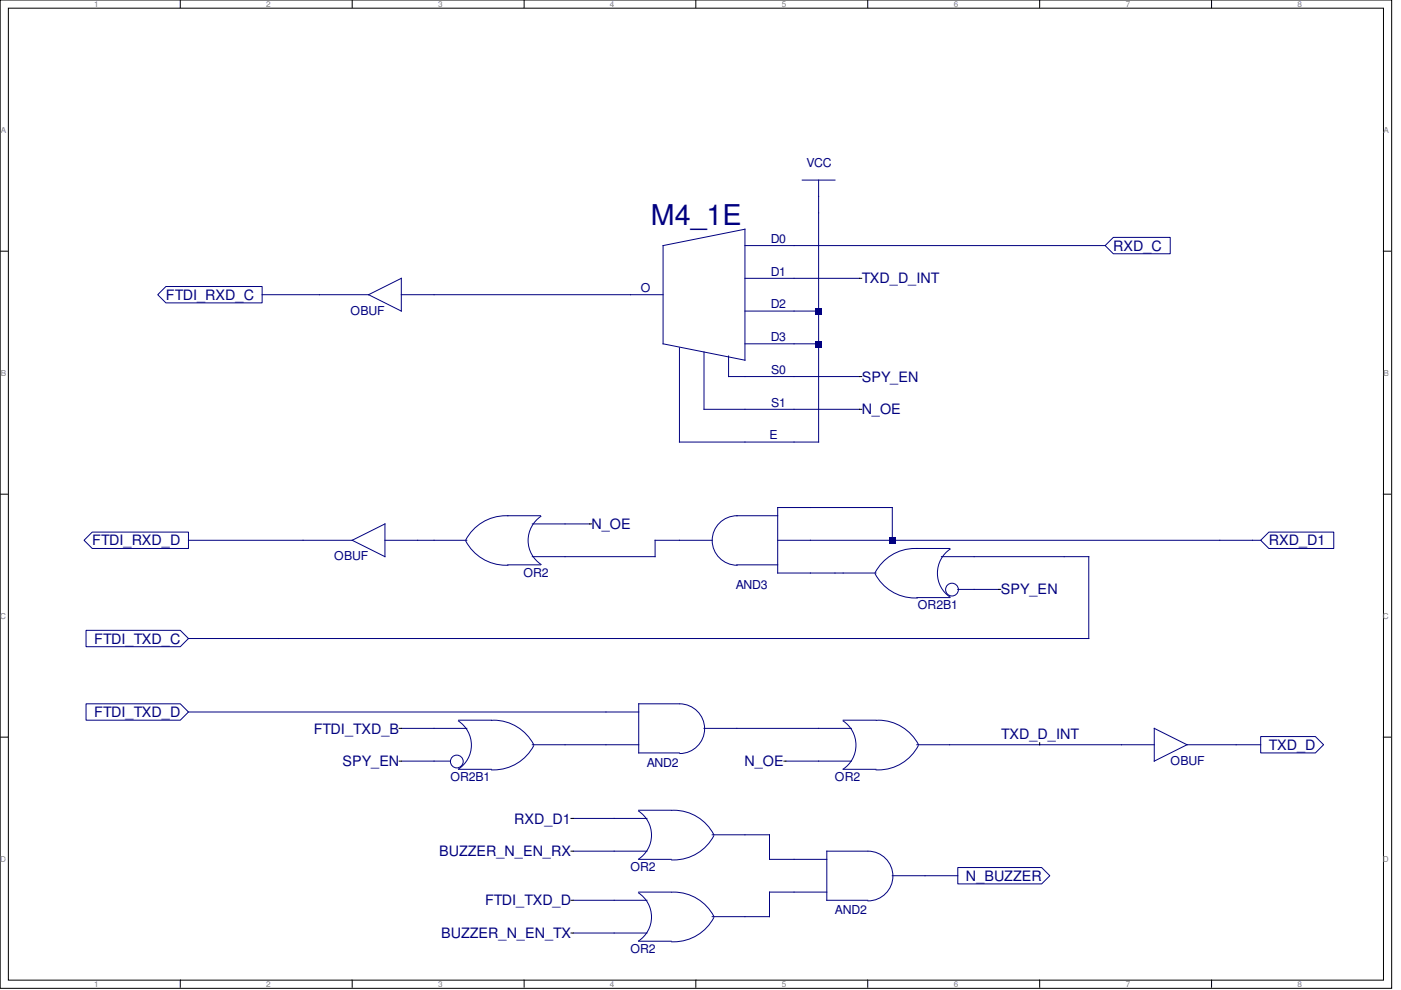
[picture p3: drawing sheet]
<svg xmlns="http://www.w3.org/2000/svg" width="297mm" height="210mm" viewBox="0 0 297 210" stroke-linecap="round" stroke-linejoin="round" font-family="sans-serif">
<g fill="none" stroke="#000" stroke-width=".21">
<path d="M0 0h295.1v209.5h-295.1zM1.8 1.7h291.5v206.1h-291.5zM38.2 0v1.7M74.7 0v1.7M111.1 0v1.7M147.5 0v1.7M184 0v1.7M220.4 0v1.7M256.9 0v1.7M0 53.3h1.8M182.2 59h.5M293.2 53.3h1.7"/>
<path d="M182.2 79.8h.5M182.2 86.8h.5M0 104.8h1.8M293.2 104.8h1.7M0 156.3h1.8M293.2 156.3h1.7M38.2 207.7v1.7M74.7 207.7v1.7M111.1 207.7v1.7M147.5 207.7v1.7M184 207.7v1.7M220.4 207.7v1.7"/>
<path d="M256.9 207.7v1.7"/>
</g>
<g fill="none" stroke="#000080" stroke-width=".21">
<path d="M170.1 38.2h6.9M173.6 38.2v55.5h-29.5v-20M140.6 52.1l17.3-3.5v27.8l-17.3-3.5zM157.9 52.1h76.4M157.9 59h24.3M33.4 62.5l1.8-1.8h20.4v3.5h-20.4zM55.6 62.5h22.5M78.1 62.5l7-3.5v7zM85.1 62.5h55.5M149.3 74.6v12.2h32.9M154.5 75.5v4.3h27.7M157.9 66h15.7"/>
<path d="M157.9 72.9h15.7"/>
</g>
<g fill="#000080">
<path d="M172.9 65.3h1.4v1.4h-1.4z" fill-rule="evenodd"/>
<path d="M172.9 72.2h1.4v1.5h-1.4z" fill-rule="evenodd"/>
</g>
<g fill="none" stroke="#000080" stroke-width=".21">
<path d="M236 50.3h12.1v3.5h-12.1l-1.7-1.7zM40 114.6h34.7M74.7 114.6l6.9-3.5v6.9zM81.6 114.6h17.4M98.8 114.7a9.7 9.7 0 0 0 8.9 5.1M107.7 109.3h6.9M107.7 119.8h6.9M107.7 109.3a9.7 9.7 0 0 0-8.9 5.2M112.9 118h6.9M112.9 111.1h6.9M114.7 109.5a6.1 6.1 0 0 0 0 10.2M171.8 114.6h95.5"/>
<path d="M171.8 107.6h17.4v7M194.4 116.3h6.9M194.4 116.3a9.6 9.6 0 0 0-8.9 5.1M199.6 118h6.9M201.5 116.4a6.2 6.2 0 0 0 0 10.2M171.8 121.5h13.9M185.5 121.7a9.6 9.6 0 0 0 9 5.1M194.4 126.7h6.9M203.1 125h8.6M40 151h88.5"/>
<circle cx="201.8" cy="125" r="1.36"/>
</g>
<path d="M211.7 125h.5" fill="none" stroke="#000" stroke-width=".21"/>
<path d="M188.5 113.9h1.4v1.4h-1.4z" fill-rule="evenodd" fill="#000080"/>
<g fill="none" stroke="#000080" stroke-width=".21">
<path d="M17.8 114.6l1.8-1.8h20.4v3.5h-20.4zM119.8 111.1h5.2M151 114.6h-12.1v3.4h-19.1M156.2 109.3h8.7M156.2 119.8h8.7M156.3 109.3a5.2 5.2 0 0 0-5.3 5.3 5.2 5.2 0 0 0 5.3 5.2M164.9 114.6h6.9M171.8 107.6h-6.9v13.9h6.9M206.5 118h24.3v17.4h-190.8M269 112.8h13.8v3.5h-13.8l-1.7-1.7zM18.2 133.6h20l1.8 1.8-1.8 1.7h-20zM18.2 149.2h20l1.8 1.8-1.8 1.7h-20z"/>
<path d="M85.1 154.4h13.9M97.2 152.9a6.1 6.1 0 0 1 0 10.2M97.2 152.7h7M104.2 152.7a9.5 9.5 0 0 1 9 5.2M112.9 157.9h22.5M113.2 158.1a9.7 9.7 0 0 1-9 5.1M128.5 151h6.9M144.1 149.2h-8.7v10.4h8.7M144.1 149.2a5.3 5.3 0 0 1 5.3 5.3 5.3 5.3 0 0 1-5.3 5.3M149.3 154.4h31.2M178.8 152.9a6.2 6.2 0 0 1 0 10.2M178.8 152.7h6.9"/>
<path d="M185.8 152.7a9.5 9.5 0 0 1 8.9 5.2M194.4 157.9h50.3M194.7 158.1a9.6 9.6 0 0 1-8.9 5.1M244.7 154.4l7 3.5-7 3.5zM251.7 157.9h15.6M267.3 156.2h11.6l1.7 1.7-1.7 1.7h-11.6zM85.1 161.4h10.4M97.2 163.1h7M121.5 173.5h15.7M135.4 172a6.1 6.1 0 0 1 0 10.2M135.4 171.8h6.9M142.4 171.8a9.5 9.5 0 0 1 8.9 5.2"/>
<path d="M151 177h12.1v5.2h12.2M151.3 177.2a9.7 9.7 0 0 1-8.9 5.1M166.6 161.4h13.9M178.8 163.1h6.9M121.5 180.5h15.7M121.5 197.8h15.7M121.5 190.9h15.7M135.4 189.3a6.1 6.1 0 0 1 0 10.2M135.4 182.2h6.9M135.4 189.1h6.9M135.4 199.6h6.9M142.4 189.2a9.5 9.5 0 0 1 8.9 5.1"/>
<path d="M151.3 194.6a9.7 9.7 0 0 1-8.9 5.1M175.3 189.1h-12.2v5.3h-12.1M184 180.5h-8.7v10.4h8.7M184.1 180.5a5.3 5.3 0 0 1 5.2 5.3 5.3 5.3 0 0 1-5.3 5.2M189.2 185.7h13.9M203.1 183.9h17.7l1.8 1.8-1.8 1.7h-17.7z"/>
<circle cx="96.9" cy="161.5" r="1.36"/>
</g>
<path d="M125 111.1h.4M84.6 154.4h.5M220.4 157.5v.4M84.6 161.4h.5M121.1 173.5h.4M166.2 161.4h.4M121.1 180.5h.4M121.1 190.9h.4M121.1 197.8h.4" fill="none" stroke="#000" stroke-width=".21"/>
<text font-size="6.1" fill="#000080" x="138" y="47.6">M4_1E</text>
<g font-size="3" fill="#000080">
<text x="236" y="53.1">RXD_C</text>
<text x="35.2" y="63.5">FTDI_RXD_C</text>
<text x="182.7" y="60.1">TXD_D_INT</text>
<text x="182.7" y="80.9">SPY_EN</text>
<text x="182.7" y="87.8">N_OE</text>
<text x="125.4" y="112.1">N_OE</text>
<text x="19.6" y="115.6">FTDI_RXD_D</text>
<text x="269" y="115.6">RXD_D1</text>
<text x="212.2" y="126">SPY_EN</text>
<text x="20" y="136.4">FTDI_TXD_C</text>
<text x="20" y="152.1">FTDI_TXD_D</text>
<text x="66.5" y="155.5">FTDI_TXD_B</text>
<text x="212.3" y="156.7">TXD_D_INT</text>
<text x="269" y="159">TXD_D</text>
<text x="72.6" y="162.5">SPY_EN</text>
<text x="157.9" y="162.5">N_OE</text>
<text x="109" y="174.6">RXD_D1</text>
<text x="93.1" y="181.6">BUZZER_N_EN_RX</text>
<text x="102.9" y="192">FTDI_TXD_D</text>
<text x="204.8" y="186.8">N_BUZZER</text>
<text x="93.6" y="198.9">BUZZER_N_EN_TX</text>
</g>
<g font-size="2.6" fill="#000080">
<text x="171" y="35.5">VCC</text>
<text x="163.4" y="51.5">D0</text>
<text x="163.4" y="58.5">D1</text>
<text x="135.8" y="61.9">O</text>
<text x="163.4" y="65.4">D2</text>
<text x="74.3" y="66.7">OBUF</text>
<text x="163.4" y="72.3">D3</text>
<text x="163.5" y="79.3">S0</text>
<text x="163.5" y="86.2">S1</text>
<text x="163.1" y="93.2">E</text>
<text x="70.9" y="118.8">OBUF</text>
<text x="111" y="122.3">OR2</text>
<text x="156" y="124.8">AND3</text>
<text x="194.6" y="129.2">OR2B1</text>
<text x="95.5" y="165.6">OR2B1</text>
<text x="137.2" y="162.6">AND2</text>
<text x="177" y="165.6">OR2</text>
<text x="248.2" y="162.1">OBUF</text>
<text x="133.7" y="184.7">OR2</text>
<text x="177" y="193.8">AND2</text>
<text x="133.7" y="202.1">OR2</text>
</g>
<g font-size="1.7" fill="#808080">
<text x="20" y="1.5">1</text>
<text x="56.4" y="1.5">2</text>
<text x="92.9" y="1.5">3</text>
<text x="129.3" y="1.5">4</text>
<text x="165.8" y="1.5">5</text>
<text x="202.2" y="1.5">6</text>
<text x="238.7" y="1.5">7</text>
<text x="275.1" y="1.5">8</text>
<text x=".2" y="28.2">A</text>
<text x="293.3" y="28.2">A</text>
<text x=".2" y="79.7">B</text>
<text x="293.3" y="79.7">B</text>
<text x="0" y="131.2">C</text>
<text x="293.2" y="131.2">C</text>
<text x="0" y="182.8">D</text>
<text x="293.2" y="182.8">D</text>
<text x="20" y="209.2">1</text>
<text x="56.4" y="209.2">2</text>
<text x="92.9" y="209.2">3</text>
<text x="129.3" y="209.2">4</text>
<text x="165.8" y="209.2">5</text>
<text x="202.2" y="209.2">6</text>
<text x="238.7" y="209.2">7</text>
<text x="275.1" y="209.2">8</text>
</g>
</svg>
